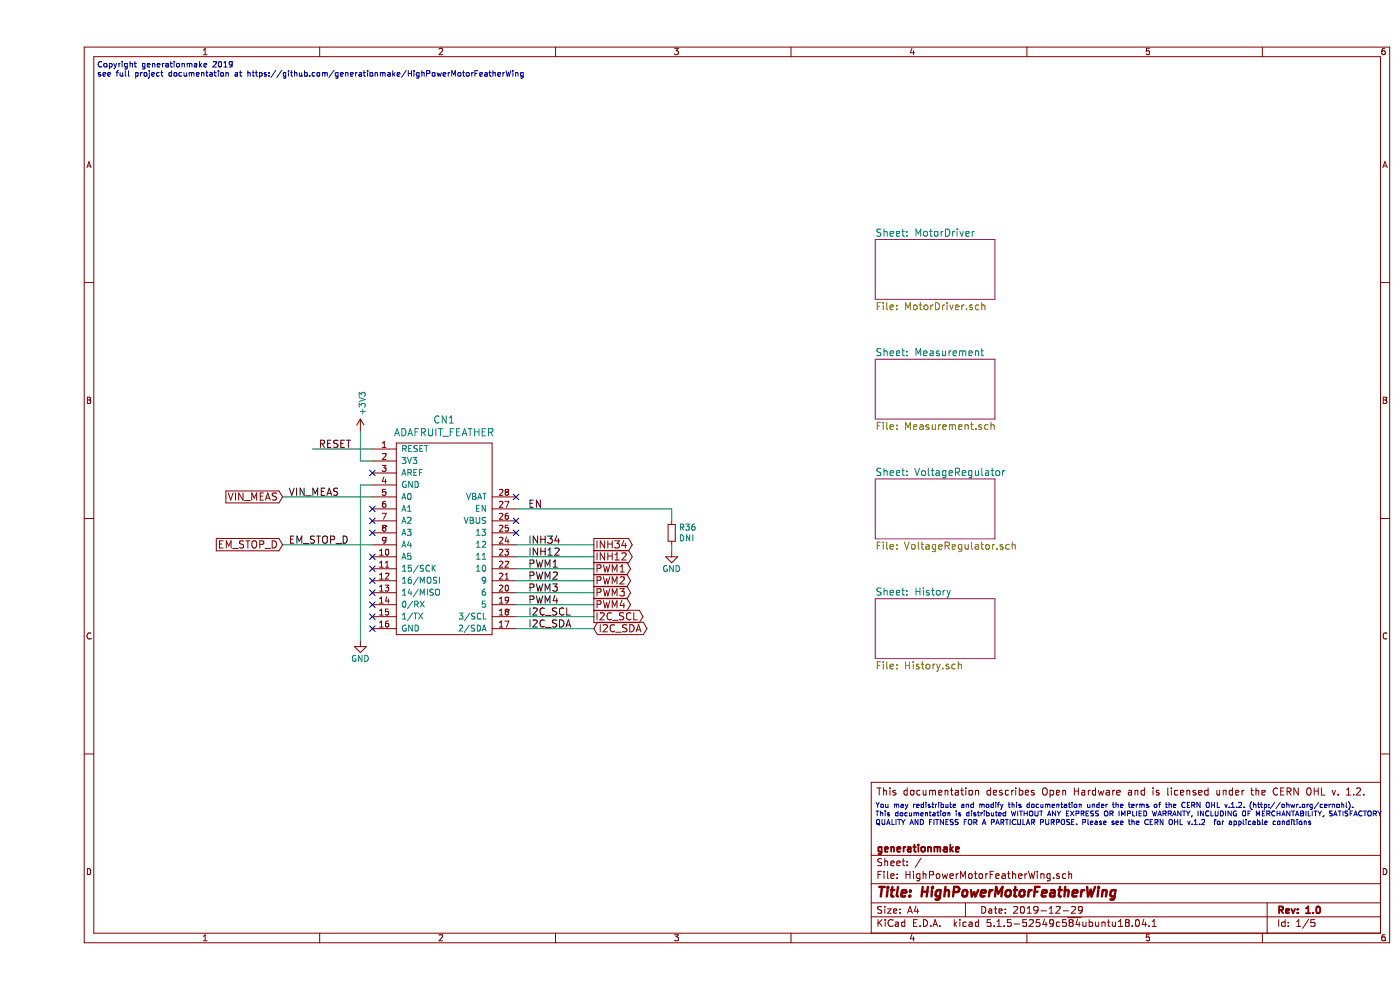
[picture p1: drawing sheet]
EESchema Schematic File Version 4
EELAYER 30 0
EELAYER END
$Descr A4 11693 8268
encoding utf-8
Sheet 1 5
Title "HighPowerMotorFeatherWing"
Date "2019-12-29"
Rev "1.0"
Comp "generationmake"
Comment1 ""
Comment2 ""
Comment3 ""
Comment4 "This documentation describes Open Hardware and is licensed under the CERN OHL v. 1.2."
$EndDescr
Text Notes 500  650  0    47   ~ 0
Copyright generationmake 2019\nsee full project documentation at https://github.com/generationmake/HighPowerMotorFeatherWing
Text Notes 7000 6900 0    43   ~ 0
You may redistribute and modify this documentation under the terms of the CERN OHL v.1.2. (http://ohwr.org/cernohl). \nThis documentation is distributed WITHOUT ANY EXPRESS OR IMPLIED WARRANTY, INCLUDING OF MERCHANTABILITY, SATISFACTORY \nQUALITY AND FITNESS FOR A PARTICULAR PURPOSE. Please see the CERN OHL v.1.2  for applicable conditions
Text Label 2100 4150 0    60   ~ 0
VIN_MEAS
Text Label 2350 3750 0    60   ~ 0
RESET
$Comp
L HighPowerMotorFeatherWing-rescue:GND-ArduHMIShield-rescue-ArduHMIShield-rescue-MKRHMIShield-rescue-MKRHMIShield-rescue-HMIFeatherWing-rescue #PWR0105
U 1 1
P 2700 5350
F 0 "#PWR0105" H 2700 5100 50  0001 C CNN
F 1 "GND" H 2700 5200 50  0000 C CNN
F 2 "" H 2700 5350 50  0000 C CNN
F 3 "" H 2700 5350 50  0000 C CNN
	1    2700 5350
	1    0    0    -1  
$EndComp
$Comp
L HighPowerMotorFeatherWing-rescue:+3V3-power-supply-MKRHMIShield-rescue-MKRHMIShield-rescue-HMIFeatherWing-rescue #PWR0106
U 1 1
P 2700 3600
F 0 "#PWR0106" H 2700 3450 50  0001 C CNN
F 1 "+3V3" V 2715 3728 50  0000 L CNN
F 2 "" H 2700 3600 50  0000 C CNN
F 3 "" H 2700 3600 50  0000 C CNN
	1    2700 3600
	1    0    0    -1  
$EndComp
Text Label 4100 4650 0    60   ~ 0
INH12
Text Label 4100 5050 0    60   ~ 0
PWM4
Text Label 4100 4550 0    60   ~ 0
INH34
$Comp
L HighPowerMotorFeatherWing-rescue:ADAFRUIT_FEATHER-MODULE_compute CN1
U 1 1
P 3400 4500
F 0 "CN1" H 3400 5497 60  0000 C CNN
F 1 "ADAFRUIT_FEATHER" H 3400 5391 60  0000 C CNN
F 2 "MODULE_compute:ADAFRUIT_FEATHER_HOLES" H 3550 5250 60  0001 C CNN
F 3 "" H 3400 4300 60  0000 C CNN
	1    3400 4500
	1    0    0    -1  
$EndComp
Wire Wire Line
	2800 4050 2700 4050
Wire Wire Line
	2300 3750 2800 3750
Wire Wire Line
	2800 3850 2700 3850
Wire Wire Line
	2700 3850 2700 3600
Wire Wire Line
	2050 4150 2800 4150
Wire Wire Line
	4650 4550 4000 4550
Wire Wire Line
	4650 4650 4000 4650
Wire Wire Line
	4650 4750 4000 4750
NoConn ~ 2800 3950
NoConn ~ 2800 4250
NoConn ~ 2800 4350
NoConn ~ 2800 4450
NoConn ~ 2800 4650
NoConn ~ 2800 4950
NoConn ~ 2800 5050
NoConn ~ 2800 5150
NoConn ~ 4000 4350
NoConn ~ 4000 4150
Wire Wire Line
	4650 4850 4000 4850
Wire Wire Line
	4650 4950 4000 4950
Wire Wire Line
	4650 5050 4000 5050
Text Label 4100 4950 0    60   ~ 0
PWM3
Text Label 4100 4850 0    60   ~ 0
PWM2
Text Label 4100 4750 0    60   ~ 0
PWM1
NoConn ~ 2800 4750
NoConn ~ 2800 4850
Text Label 2100 4550 0    60   ~ 0
EM_STOP_D
Wire Wire Line
	4650 5150 4000 5150
Wire Wire Line
	4650 5250 4000 5250
Text Label 4100 5150 0    60   ~ 0
I2C_SCL
Text Label 4100 5250 0    60   ~ 0
I2C_SDA
$Sheet
S 7000 2000 1000 500 
U 5DE3616E
F0 "MotorDriver" 60
F1 "MotorDriver.sch" 60
$EndSheet
$Sheet
S 7000 3000 1000 500 
U 5DE3661B
F0 "Measurement" 60
F1 "Measurement.sch" 60
$EndSheet
Text GLabel 4650 5250 2    60   BiDi ~ 0
I2C_SDA
Text GLabel 4650 5150 2    60   Output ~ 0
I2C_SCL
Text GLabel 4650 4750 2    60   Output ~ 0
PWM1
Text GLabel 4650 4850 2    60   Output ~ 0
PWM2
Text GLabel 4650 4950 2    60   Output ~ 0
PWM3
Text GLabel 4650 5050 2    60   Output ~ 0
PWM4
Text GLabel 4650 4650 2    60   Output ~ 0
INH12
Text GLabel 4650 4550 2    60   Output ~ 0
INH34
Text GLabel 2050 4550 0    60   Input ~ 0
EM_STOP_D
Text GLabel 2050 4150 0    60   Input ~ 0
VIN_MEAS
Wire Wire Line
	2700 4050 2700 5350
NoConn ~ 2800 5250
$Sheet
S 7000 4000 1000 500 
U 5DE38154
F0 "VoltageRegulator" 60
F1 "VoltageRegulator.sch" 60
$EndSheet
$Sheet
S 7000 5000 1000 500 
U 5DE38FE7
F0 "History" 60
F1 "History.sch" 60
$EndSheet
Wire Wire Line
	2050 4550 2800 4550
NoConn ~ 4000 4450
$Comp
L devices:R_0603 R36
U 1 1
P 5300 4450
F 0 "R36" H 5359 4496 50  0000 L CNN
F 1 "DNI" H 5359 4405 50  0000 L CNN
F 2 "resistors:R_0603" H 5300 4300 50  0001 C CNN
F 3 "" H 5300 4450 50  0000 C CNN
	1    5300 4450
	1    0    0    -1  
$EndComp
$Comp
L HighPowerMotorFeatherWing-rescue:GND-ArduHMIShield-rescue-ArduHMIShield-rescue-MKRHMIShield-rescue-MKRHMIShield-rescue-HMIFeatherWing-rescue #PWR079
U 1 1
P 5300 4600
F 0 "#PWR079" H 5300 4350 50  0001 C CNN
F 1 "GND" H 5300 4450 50  0000 C CNN
F 2 "" H 5300 4600 50  0000 C CNN
F 3 "" H 5300 4600 50  0000 C CNN
	1    5300 4600
	1    0    0    -1  
$EndComp
Wire Wire Line
	5300 4550 5300 4600
Wire Wire Line
	4000 4250 5300 4250
Wire Wire Line
	5300 4250 5300 4350
Text Label 4100 4250 0    60   ~ 0
EN
$EndSCHEMATC
